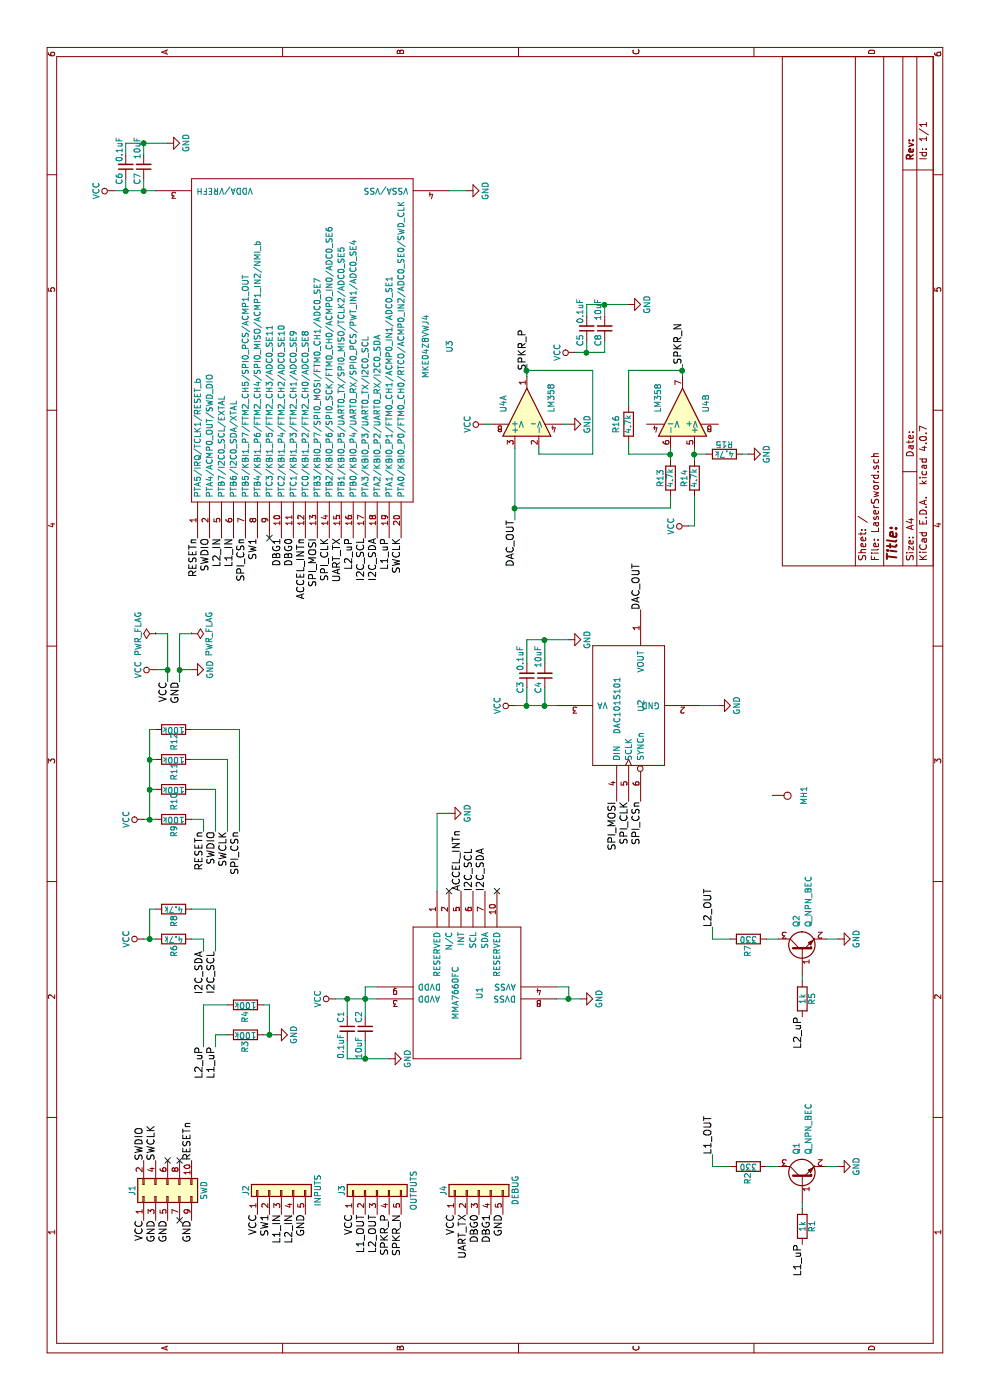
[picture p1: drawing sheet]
EESchema Schematic File Version 2
LIBS:power
LIBS:device
LIBS:switches
LIBS:relays
LIBS:motors
LIBS:transistors
LIBS:conn
LIBS:linear
LIBS:regul
LIBS:74xx
LIBS:cmos4000
LIBS:adc-dac
LIBS:memory
LIBS:xilinx
LIBS:microcontrollers
LIBS:dsp
LIBS:microchip
LIBS:analog_switches
LIBS:motorola
LIBS:texas
LIBS:intel
LIBS:audio
LIBS:interface
LIBS:digital-audio
LIBS:philips
LIBS:display
LIBS:cypress
LIBS:siliconi
LIBS:opto
LIBS:atmel
LIBS:contrib
LIBS:valves
LIBS:MKE04Z8VWJ4
LIBS:DAC101S101
LIBS:MMA7660FC
LIBS:LaserSword-cache
EELAYER 25 0
EELAYER END
$Descr A4 11693 8268
encoding utf-8
Sheet 1 1
Title ""
Date ""
Rev ""
Comp ""
Comment1 ""
Comment2 ""
Comment3 ""
Comment4 ""
$EndDescr
$Comp
L MKE04Z8VWJ4 U3
U 1 1
P 8800 2450
F 0 "U3" H 8800 1150 50  0000 C CNN
F 1 "MKE04Z8VWJ4" H 8800 1350 50  0000 C CNN
F 2 "Housings_SOIC:SO-20_12.8x7.5mm_Pitch1.27mm" H 8800 1250 50  0001 C CNN
F 3 "MKE04P24M48SF0.pdf" H 8800 1250 50  0001 C CNN
F 4 "MKE04Z8VWJ4" H 8800 2450 60  0001 C CNN "MfrPart"
F 5 "MKE04Z8VWJ4-ND" H 8800 2450 60  0001 C CNN "digikey#"
	1    8800 2450
	1    0    0    -1  
$EndComp
$Comp
L DAC101S101 U2
U 1 1
P 5800 5250
F 0 "U2" H 5800 5150 50  0000 C CNN
F 1 "DAC101S101" H 5800 5350 50  0000 C CNN
F 2 "TO_SOT_Packages_SMD:SOT-23-6_Handsoldering" H 5800 5250 50  0001 C CNN
F 3 "dac101s101.pdf" H 5800 5250 50  0001 C CNN
F 4 "DAC101S101CIMK/NOPB" H 5800 5250 60  0001 C CNN "MfrPart"
F 5 "DAC101S101CIMK/NOPBCT-ND" H 5800 5250 60  0001 C CNN "digikey#"
	1    5800 5250
	1    0    0    -1  
$EndComp
$Comp
L R R2
U 1 1
P 1950 6250
F 0 "R2" H 2050 6250 50  0000 C CNN
F 1 "330" V 1950 6250 50  0000 C CNN
F 2 "Resistors_SMD:R_0603_HandSoldering" V 1880 6250 50  0001 C CNN
F 3 "" H 1950 6250 50  0001 C CNN
	1    1950 6250
	-1   0    0    1   
$EndComp
$Comp
L R R1
U 1 1
P 1450 6700
F 0 "R1" V 1530 6700 50  0000 C CNN
F 1 "1k" V 1450 6700 50  0000 C CNN
F 2 "Resistors_SMD:R_0603_HandSoldering" V 1380 6700 50  0001 C CNN
F 3 "" H 1450 6700 50  0001 C CNN
	1    1450 6700
	0    -1   1    0   
$EndComp
Text Label 2050 5950 0    60   ~ 0
L1_OUT
Text Label 1300 6700 2    60   ~ 0
L1_uP
$Comp
L R R7
U 1 1
P 3850 6250
F 0 "R7" H 3950 6250 50  0000 C CNN
F 1 "330" V 3850 6250 50  0000 C CNN
F 2 "Resistors_SMD:R_0603_HandSoldering" V 3780 6250 50  0001 C CNN
F 3 "" H 3850 6250 50  0001 C CNN
	1    3850 6250
	-1   0    0    1   
$EndComp
$Comp
L R R5
U 1 1
P 3350 6700
F 0 "R5" V 3430 6700 50  0000 C CNN
F 1 "1k" V 3350 6700 50  0000 C CNN
F 2 "Resistors_SMD:R_0603_HandSoldering" V 3280 6700 50  0001 C CNN
F 3 "" H 3350 6700 50  0001 C CNN
	1    3350 6700
	0    -1   1    0   
$EndComp
Text Label 3950 5950 0    60   ~ 0
L2_OUT
Text Label 3200 6700 2    60   ~ 0
L2_uP
Text Label 8600 4400 0    60   ~ 0
SPKR_P
$Comp
L MMA7660FC U1
U 1 1
P 3400 3900
F 0 "U1" H 3400 3800 50  0000 C CNN
F 1 "MMA7660FC" H 3400 4000 50  0000 C CNN
F 2 "dfn-10-3x3mm_pitch0:DFN-10_3x3mm_Pitch0.5mm" H 3400 3900 50  0001 C CNN
F 3 "MMA7660FC.pdf" H 3400 3900 50  0001 C CNN
F 4 "MMA7660FCT" H 3400 3900 60  0001 C CNN "MfrPart"
F 5 "MMA7660FCT-ND" H 3400 3900 60  0001 C CNN "digikey#"
	1    3400 3900
	-1   0    0    -1  
$EndComp
$Comp
L GND #PWR01
U 1 1
P 10500 1400
F 0 "#PWR01" H 10500 1150 50  0001 C CNN
F 1 "GND" H 10500 1250 50  0000 C CNN
F 2 "" H 10500 1400 50  0001 C CNN
F 3 "" H 10500 1400 50  0001 C CNN
	1    10500 1400
	1    0    0    -1  
$EndComp
$Comp
L C_Small C2
U 1 1
P 3100 3050
F 0 "C2" V 3150 3100 50  0000 L CNN
F 1 "10uF" V 3150 2800 50  0000 L CNN
F 2 "Capacitors_SMD:C_0603_HandSoldering" H 3100 3050 50  0001 C CNN
F 3 "" H 3100 3050 50  0001 C CNN
	1    3100 3050
	0    1    -1   0   
$EndComp
$Comp
L C_Small C1
U 1 1
P 3100 2900
F 0 "C1" V 3150 2950 50  0000 L CNN
F 1 "0.1uF" V 3150 2650 50  0000 L CNN
F 2 "Capacitors_SMD:C_0603_HandSoldering" H 3100 2900 50  0001 C CNN
F 3 "" H 3100 2900 50  0001 C CNN
	1    3100 2900
	0    1    -1   0   
$EndComp
$Comp
L VCC #PWR02
U 1 1
P 3350 2800
F 0 "#PWR02" H 3350 2650 50  0001 C CNN
F 1 "VCC" H 3350 2950 50  0000 C CNN
F 2 "" H 3350 2800 50  0001 C CNN
F 3 "" H 3350 2800 50  0001 C CNN
	1    3350 2800
	-1   0    0    -1  
$EndComp
$Comp
L GND #PWR03
U 1 1
P 2850 3250
F 0 "#PWR03" H 2850 3000 50  0001 C CNN
F 1 "GND" H 2850 3100 50  0000 C CNN
F 2 "" H 2850 3250 50  0001 C CNN
F 3 "" H 2850 3250 50  0001 C CNN
	1    2850 3250
	-1   0    0    -1  
$EndComp
$Comp
L C_Small C4
U 1 1
P 6050 4550
F 0 "C4" V 6100 4600 50  0000 L CNN
F 1 "10uF" V 6100 4300 50  0000 L CNN
F 2 "Capacitors_SMD:C_0603_HandSoldering" H 6050 4550 50  0001 C CNN
F 3 "" H 6050 4550 50  0001 C CNN
	1    6050 4550
	0    -1   -1   0   
$EndComp
$Comp
L C_Small C3
U 1 1
P 6050 4400
F 0 "C3" V 6100 4450 50  0000 L CNN
F 1 "0.1uF" V 6100 4150 50  0000 L CNN
F 2 "Capacitors_SMD:C_0603_HandSoldering" H 6050 4400 50  0001 C CNN
F 3 "" H 6050 4400 50  0001 C CNN
	1    6050 4400
	0    -1   -1   0   
$EndComp
$Comp
L VCC #PWR04
U 1 1
P 5800 4300
F 0 "#PWR04" H 5800 4150 50  0001 C CNN
F 1 "VCC" H 5800 4450 50  0000 C CNN
F 2 "" H 5800 4300 50  0001 C CNN
F 3 "" H 5800 4300 50  0001 C CNN
	1    5800 4300
	1    0    0    -1  
$EndComp
$Comp
L GND #PWR05
U 1 1
P 3350 4850
F 0 "#PWR05" H 3350 4600 50  0001 C CNN
F 1 "GND" H 3350 4700 50  0000 C CNN
F 2 "" H 3350 4850 50  0001 C CNN
F 3 "" H 3350 4850 50  0001 C CNN
	1    3350 4850
	-1   0    0    -1  
$EndComp
$Comp
L GND #PWR06
U 1 1
P 6350 4750
F 0 "#PWR06" H 6350 4500 50  0001 C CNN
F 1 "GND" H 6350 4600 50  0000 C CNN
F 2 "" H 6350 4750 50  0001 C CNN
F 3 "" H 6350 4750 50  0001 C CNN
	1    6350 4750
	1    0    0    -1  
$EndComp
$Comp
L GND #PWR07
U 1 1
P 10100 3900
F 0 "#PWR07" H 10100 3650 50  0001 C CNN
F 1 "GND" H 10100 3750 50  0000 C CNN
F 2 "" H 10100 3900 50  0001 C CNN
F 3 "" H 10100 3900 50  0001 C CNN
	1    10100 3900
	1    0    0    -1  
$EndComp
$Comp
L GND #PWR08
U 1 1
P 5800 6000
F 0 "#PWR08" H 5800 5750 50  0001 C CNN
F 1 "GND" H 5800 5850 50  0000 C CNN
F 2 "" H 5800 6000 50  0001 C CNN
F 3 "" H 5800 6000 50  0001 C CNN
	1    5800 6000
	1    0    0    -1  
$EndComp
Text Label 5000 5350 2    60   ~ 0
SPI_CSn
Text Label 5000 5250 2    60   ~ 0
SPI_CLK
Text Label 5000 5150 2    60   ~ 0
SPI_MOSI
Text Label 4250 3950 0    60   ~ 0
I2C_SCL
Text Label 4250 4050 0    60   ~ 0
I2C_SDA
Text Label 4250 3850 0    60   ~ 0
ACCEL_INTn
NoConn ~ 4250 3750
NoConn ~ 4250 4150
$Comp
L Conn_02x05_Odd_Even J1
U 1 1
P 1700 1400
F 0 "J1" H 1750 1700 50  0000 C CNN
F 1 "SWD" H 1750 1100 50  0000 C CNN
F 2 "Pin_Headers:Pin_Header_Straight_2x05_Pitch1.27mm" H 1700 1400 50  0001 C CNN
F 3 "" H 1700 1400 50  0001 C CNN
F 4 "SAM9430-ND" H 1700 1400 60  0001 C CNN "digikey#"
	1    1700 1400
	1    0    0    -1  
$EndComp
$Comp
L Conn_01x05 J2
U 1 1
P 1750 2350
F 0 "J2" H 1750 2650 50  0000 C CNN
F 1 "INPUTS" H 1750 2050 50  0000 C CNN
F 2 "Pin_Headers:Pin_Header_Straight_1x05_Pitch1.00mm" H 1750 2350 50  0001 C CNN
F 3 "" H 1750 2350 50  0001 C CNN
F 4 "SMH100-LPSE-Sxx-ST-BK" H 1750 2350 60  0001 C CNN "MfrPart"
F 5 "S9215-ND" H 1750 2350 60  0001 C CNN "digikey#"
	1    1750 2350
	1    0    0    -1  
$EndComp
Text Label 1550 2150 2    60   ~ 0
VCC
Text Label 1550 2550 2    60   ~ 0
GND
Text Label 1550 2250 2    60   ~ 0
SW1
Text Label 1550 2350 2    60   ~ 0
L1_IN
Text Label 1550 2450 2    60   ~ 0
L2_IN
Text Label 1500 1200 2    60   ~ 0
VCC
Text Label 1500 1300 2    60   ~ 0
GND
Text Label 1500 1400 2    60   ~ 0
GND
Text Label 1500 1600 2    60   ~ 0
GND
Text Label 2000 1200 0    60   ~ 0
SWDIO
Text Label 2000 1300 0    60   ~ 0
SWCLK
Text Label 2000 1600 0    60   ~ 0
RESETn
NoConn ~ 1500 1500
NoConn ~ 2000 1500
NoConn ~ 2000 1400
Text Label 7200 2750 2    60   ~ 0
SPI_CLK
Text Label 7200 2650 2    60   ~ 0
SPI_MOSI
Text Label 7200 2050 2    60   ~ 0
SPI_CSn
Text Label 7200 2150 2    60   ~ 0
SW1
Text Label 7200 1950 2    60   ~ 0
L1_IN
Text Label 7200 1850 2    60   ~ 0
L2_IN
Text Label 7200 3350 2    60   ~ 0
SWCLK
Text Label 7200 1750 2    60   ~ 0
SWDIO
Text Label 7200 1650 2    60   ~ 0
RESETn
Text Label 7200 2850 2    60   ~ 0
UART_TX
Text Label 7200 2950 2    60   ~ 0
L2_uP
Text Label 7200 3250 2    60   ~ 0
L1_uP
Text Label 7200 3150 2    60   ~ 0
I2C_SDA
Text Label 7200 3050 2    60   ~ 0
I2C_SCL
Text Label 7200 2550 2    60   ~ 0
ACCEL_INTn
$Comp
L Conn_01x05 J3
U 1 1
P 1750 3150
F 0 "J3" H 1750 3450 50  0000 C CNN
F 1 "OUTPUTS" H 1750 2850 50  0000 C CNN
F 2 "Pin_Headers:Pin_Header_Straight_1x05_Pitch1.00mm" H 1750 3150 50  0001 C CNN
F 3 "" H 1750 3150 50  0001 C CNN
F 4 "SMH100-LPSE-Sxx-ST-BK" H 1750 3150 60  0001 C CNN "MfrPart"
F 5 "S9215-ND" H 1750 3150 60  0001 C CNN "digikey#"
	1    1750 3150
	1    0    0    -1  
$EndComp
Text Label 1550 3050 2    60   ~ 0
L1_OUT
Text Label 1550 2950 2    60   ~ 0
VCC
Text Label 1550 3150 2    60   ~ 0
L2_OUT
Text Label 1550 3350 2    60   ~ 0
SPKR_N
$Comp
L VCC #PWR09
U 1 1
P 4850 1200
F 0 "#PWR09" H 4850 1050 50  0001 C CNN
F 1 "VCC" H 4850 1350 50  0000 C CNN
F 2 "" H 4850 1200 50  0001 C CNN
F 3 "" H 4850 1200 50  0001 C CNN
	1    4850 1200
	-1   0    0    -1  
$EndComp
Text Label 4750 1700 2    60   ~ 0
RESETn
$Comp
L R R9
U 1 1
P 4850 1450
F 0 "R9" H 4950 1450 50  0000 C CNN
F 1 "100k" V 4850 1450 50  0000 C CNN
F 2 "Resistors_SMD:R_0603_HandSoldering" V 4780 1450 50  0001 C CNN
F 3 "" H 4850 1450 50  0001 C CNN
	1    4850 1450
	-1   0    0    -1  
$EndComp
$Comp
L R R10
U 1 1
P 5100 1450
F 0 "R10" H 5200 1450 50  0000 C CNN
F 1 "100k" V 5100 1450 50  0000 C CNN
F 2 "Resistors_SMD:R_0603_HandSoldering" V 5030 1450 50  0001 C CNN
F 3 "" H 5100 1450 50  0001 C CNN
	1    5100 1450
	-1   0    0    -1  
$EndComp
$Comp
L R R11
U 1 1
P 5350 1450
F 0 "R11" H 5450 1450 50  0000 C CNN
F 1 "100k" V 5350 1450 50  0000 C CNN
F 2 "Resistors_SMD:R_0603_HandSoldering" V 5280 1450 50  0001 C CNN
F 3 "" H 5350 1450 50  0001 C CNN
	1    5350 1450
	-1   0    0    -1  
$EndComp
Text Label 4750 1800 2    60   ~ 0
SWDIO
Text Label 4750 1900 2    60   ~ 0
SWCLK
$Comp
L R R12
U 1 1
P 5600 1450
F 0 "R12" H 5700 1450 50  0000 C CNN
F 1 "100k" V 5600 1450 50  0000 C CNN
F 2 "Resistors_SMD:R_0603_HandSoldering" V 5530 1450 50  0001 C CNN
F 3 "" H 5600 1450 50  0001 C CNN
	1    5600 1450
	-1   0    0    -1  
$EndComp
Text Label 4750 2000 2    60   ~ 0
SPI_CSn
$Comp
L R R8
U 1 1
P 4100 1450
F 0 "R8" H 4200 1450 50  0000 C CNN
F 1 "4.7k" V 4100 1450 50  0000 C CNN
F 2 "Resistors_SMD:R_0603_HandSoldering" V 4030 1450 50  0001 C CNN
F 3 "" H 4100 1450 50  0001 C CNN
	1    4100 1450
	-1   0    0    -1  
$EndComp
$Comp
L R R6
U 1 1
P 3850 1450
F 0 "R6" H 3950 1450 50  0000 C CNN
F 1 "4.7k" V 3850 1450 50  0000 C CNN
F 2 "Resistors_SMD:R_0603_HandSoldering" V 3780 1450 50  0001 C CNN
F 3 "" H 3850 1450 50  0001 C CNN
	1    3850 1450
	-1   0    0    -1  
$EndComp
$Comp
L VCC #PWR010
U 1 1
P 3850 1200
F 0 "#PWR010" H 3850 1050 50  0001 C CNN
F 1 "VCC" H 3850 1350 50  0000 C CNN
F 2 "" H 3850 1200 50  0001 C CNN
F 3 "" H 3850 1200 50  0001 C CNN
	1    3850 1200
	-1   0    0    -1  
$EndComp
Text Label 3750 1700 2    60   ~ 0
I2C_SDA
Text Label 3750 1800 2    60   ~ 0
I2C_SCL
$Comp
L R R3
U 1 1
P 3050 2050
F 0 "R3" H 3150 2050 50  0000 C CNN
F 1 "100k" V 3050 2050 50  0000 C CNN
F 2 "Resistors_SMD:R_0603_HandSoldering" V 2980 2050 50  0001 C CNN
F 3 "" H 3050 2050 50  0001 C CNN
	1    3050 2050
	-1   0    0    1   
$EndComp
$Comp
L R R4
U 1 1
P 3300 2050
F 0 "R4" H 3400 2050 50  0000 C CNN
F 1 "100k" V 3300 2050 50  0000 C CNN
F 2 "Resistors_SMD:R_0603_HandSoldering" V 3230 2050 50  0001 C CNN
F 3 "" H 3300 2050 50  0001 C CNN
	1    3300 2050
	-1   0    0    1   
$EndComp
Text Label 2950 1800 2    60   ~ 0
L1_uP
Text Label 2950 1700 2    60   ~ 0
L2_uP
$Comp
L VCC #PWR011
U 1 1
P 6100 1300
F 0 "#PWR011" H 6100 1150 50  0001 C CNN
F 1 "VCC" H 6100 1450 50  0000 C CNN
F 2 "" H 6100 1300 50  0001 C CNN
F 3 "" H 6100 1300 50  0001 C CNN
	1    6100 1300
	-1   0    0    -1  
$EndComp
$Comp
L GND #PWR012
U 1 1
P 6100 1600
F 0 "#PWR012" H 6100 1350 50  0001 C CNN
F 1 "GND" H 6100 1450 50  0000 C CNN
F 2 "" H 6100 1600 50  0001 C CNN
F 3 "" H 6100 1600 50  0001 C CNN
	1    6100 1600
	-1   0    0    -1  
$EndComp
Text Label 6000 1400 2    60   ~ 0
VCC
Text Label 6000 1500 2    60   ~ 0
GND
Text Label 1550 3250 2    60   ~ 0
SPKR_P
$Comp
L PWR_FLAG #FLG013
U 1 1
P 6400 1300
F 0 "#FLG013" H 6400 1375 50  0001 C CNN
F 1 "PWR_FLAG" H 6400 1450 50  0000 C CNN
F 2 "" H 6400 1300 50  0001 C CNN
F 3 "" H 6400 1300 50  0001 C CNN
	1    6400 1300
	1    0    0    -1  
$EndComp
$Comp
L PWR_FLAG #FLG014
U 1 1
P 6400 1600
F 0 "#FLG014" H 6400 1675 50  0001 C CNN
F 1 "PWR_FLAG" H 6400 1750 50  0000 C CNN
F 2 "" H 6400 1600 50  0001 C CNN
F 3 "" H 6400 1600 50  0001 C CNN
	1    6400 1600
	-1   0    0    1   
$EndComp
Text Label 7200 2450 2    60   ~ 0
DBG0
Text Label 7200 2350 2    60   ~ 0
DBG1
$Comp
L Conn_01x05 J4
U 1 1
P 1750 4000
F 0 "J4" H 1750 4300 50  0000 C CNN
F 1 "DEBUG" H 1750 3700 50  0000 C CNN
F 2 "Pin_Headers:Pin_Header_Straight_1x05_Pitch1.00mm" H 1750 4000 50  0001 C CNN
F 3 "" H 1750 4000 50  0001 C CNN
F 4 "SMH100-LPSE-Sxx-ST-BK" H 1750 4000 60  0001 C CNN "MfrPart"
F 5 "S9215-ND" H 1750 4000 60  0001 C CNN "digikey#"
	1    1750 4000
	1    0    0    -1  
$EndComp
Text Label 1550 3800 2    60   ~ 0
VCC
Text Label 1550 4200 2    60   ~ 0
GND
NoConn ~ 7200 2250
Text Label 1550 3900 2    60   ~ 0
UART_TX
Text Label 1550 4100 2    60   ~ 0
DBG1
Text Label 1550 4000 2    60   ~ 0
DBG0
$Comp
L GND #PWR015
U 1 1
P 4900 3750
F 0 "#PWR015" H 4900 3500 50  0001 C CNN
F 1 "GND" H 4900 3600 50  0000 C CNN
F 2 "" H 4900 3750 50  0001 C CNN
F 3 "" H 4900 3750 50  0001 C CNN
	1    4900 3750
	-1   0    0    -1  
$EndComp
$Comp
L GND #PWR016
U 1 1
P 1950 7000
F 0 "#PWR016" H 1950 6750 50  0001 C CNN
F 1 "GND" H 1950 6850 50  0000 C CNN
F 2 "" H 1950 7000 50  0001 C CNN
F 3 "" H 1950 7000 50  0001 C CNN
	1    1950 7000
	-1   0    0    -1  
$EndComp
$Comp
L GND #PWR017
U 1 1
P 3850 7000
F 0 "#PWR017" H 3850 6750 50  0001 C CNN
F 1 "GND" H 3850 6850 50  0000 C CNN
F 2 "" H 3850 7000 50  0001 C CNN
F 3 "" H 3850 7000 50  0001 C CNN
	1    3850 7000
	-1   0    0    -1  
$EndComp
$Comp
L Q_NPN_BEC Q2
U 1 1
P 3750 6700
F 0 "Q2" H 3950 6750 50  0000 L CNN
F 1 "Q_NPN_BEC" H 3950 6650 50  0000 L CNN
F 2 "TO_SOT_Packages_SMD:SOT-23" H 3950 6800 50  0001 C CNN
F 3 "MMBT3904(SOT-23).pdf" H 3750 6700 50  0001 C CNN
F 4 "MMBT3904TPMSCT-ND" H 3750 6700 60  0001 C CNN "digikey#"
F 5 "MMBT3904TPMSCT" H 3750 6700 60  0001 C CNN "MfrPart"
	1    3750 6700
	1    0    0    -1  
$EndComp
$Comp
L Q_NPN_BEC Q1
U 1 1
P 1850 6700
F 0 "Q1" H 2050 6750 50  0000 L CNN
F 1 "Q_NPN_BEC" H 2050 6650 50  0000 L CNN
F 2 "TO_SOT_Packages_SMD:SOT-23" H 2050 6800 50  0001 C CNN
F 3 "MMBT3904(SOT-23).pdf" H 1850 6700 50  0001 C CNN
F 4 "MMBT3904TPMSCT-ND" H 1850 6700 60  0001 C CNN "digikey#"
F 5 "MMBT3904TPMSCT" H 1850 6700 60  0001 C CNN "MfrPart"
	1    1850 6700
	1    0    0    -1  
$EndComp
$Comp
L GND #PWR018
U 1 1
P 3050 2300
F 0 "#PWR018" H 3050 2050 50  0001 C CNN
F 1 "GND" H 3050 2150 50  0000 C CNN
F 2 "" H 3050 2300 50  0001 C CNN
F 3 "" H 3050 2300 50  0001 C CNN
	1    3050 2300
	-1   0    0    -1  
$EndComp
$Comp
L LM358 U4
U 1 1
P 8250 4400
F 0 "U4" H 8250 4600 50  0000 L CNN
F 1 "LM358" H 8250 4200 50  0000 L CNN
F 2 "Housings_SOIC:SOIC-8_3.9x4.9mm_Pitch1.27mm" H 8250 4400 50  0001 C CNN
F 3 "LMV358DR2G.pdf" H 8250 4400 50  0001 C CNN
F 4 "LMV358DR2G" H 8250 4400 60  0001 C CNN "MfrPart"
F 5 "LMV358DR2GOSCT-ND" H 8250 4400 60  0001 C CNN "digikey#"
	1    8250 4400
	1    0    0    -1  
$EndComp
$Comp
L LM358 U4
U 2 1
P 8250 5700
F 0 "U4" H 8250 5900 50  0000 L CNN
F 1 "LM358" H 8250 5500 50  0000 L CNN
F 2 "Housings_SOIC:SOIC-8_3.9x4.9mm_Pitch1.27mm" H 8250 5700 50  0001 C CNN
F 3 "" H 8250 5700 50  0001 C CNN
	2    8250 5700
	1    0    0    1   
$EndComp
Text Label 8650 5700 0    60   ~ 0
SPKR_N
$Comp
L R R16
U 1 1
P 8150 5250
F 0 "R16" V 8250 5250 50  0000 C CNN
F 1 "4.7k" V 8150 5250 50  0000 C CNN
F 2 "Resistors_SMD:R_0603_HandSoldering" V 8080 5250 50  0001 C CNN
F 3 "" H 8150 5250 50  0001 C CNN
	1    8150 5250
	0    1    -1   0   
$EndComp
$Comp
L R R14
U 1 1
P 7700 5800
F 0 "R14" V 7780 5800 50  0000 C CNN
F 1 "4.7k" V 7700 5800 50  0000 C CNN
F 2 "Resistors_SMD:R_0603_HandSoldering" V 7630 5800 50  0001 C CNN
F 3 "" H 7700 5800 50  0001 C CNN
	1    7700 5800
	0    1    -1   0   
$EndComp
$Comp
L R R13
U 1 1
P 7700 5600
F 0 "R13" V 7780 5600 50  0000 C CNN
F 1 "4.7k" V 7700 5600 50  0000 C CNN
F 2 "Resistors_SMD:R_0603_HandSoldering" V 7630 5600 50  0001 C CNN
F 3 "" H 7700 5600 50  0001 C CNN
	1    7700 5600
	0    1    -1   0   
$EndComp
$Comp
L VCC #PWR019
U 1 1
P 8150 4050
F 0 "#PWR019" H 8150 3900 50  0001 C CNN
F 1 "VCC" H 8150 4200 50  0000 C CNN
F 2 "" H 8150 4050 50  0001 C CNN
F 3 "" H 8150 4050 50  0001 C CNN
	1    8150 4050
	1    0    0    -1  
$EndComp
Wire Wire Line
	1650 6700 1600 6700
Wire Wire Line
	1950 6400 1950 6500
Wire Wire Line
	1950 6100 1950 5950
Wire Wire Line
	1950 5950 2050 5950
Wire Wire Line
	3550 6700 3500 6700
Wire Wire Line
	3850 6400 3850 6500
Wire Wire Line
	3850 6100 3850 5950
Wire Wire Line
	3850 5950 3950 5950
Wire Wire Line
	3350 2800 3350 3150
Wire Wire Line
	3200 2900 3350 2900
Connection ~ 3350 2900
Wire Wire Line
	3200 3050 3450 3050
Connection ~ 3350 3050
Wire Wire Line
	2850 2900 2850 3250
Wire Wire Line
	2850 2900 3000 2900
Wire Wire Line
	3000 3050 2850 3050
Connection ~ 2850 3050
Wire Wire Line
	3450 3050 3450 3150
Wire Wire Line
	5800 4300 5800 4650
Wire Wire Line
	5950 4400 5800 4400
Connection ~ 5800 4400
Connection ~ 5800 4550
Wire Wire Line
	6350 4400 6350 4750
Wire Wire Line
	6350 4400 6150 4400
Wire Wire Line
	6150 4550 6350 4550
Connection ~ 6350 4550
Wire Wire Line
	3450 4650 3450 4750
Wire Wire Line
	3450 4750 3350 4750
Wire Wire Line
	3350 4650 3350 4850
Wire Wire Line
	5800 4550 5950 4550
Connection ~ 3350 4750
Wire Wire Line
	10100 3900 10100 3750
Wire Wire Line
	5800 6000 5800 5850
Wire Wire Line
	4750 1700 4850 1700
Wire Wire Line
	4850 1700 4850 1600
Wire Wire Line
	4850 1200 4850 1300
Wire Wire Line
	5100 1300 5100 1250
Connection ~ 4850 1250
Wire Wire Line
	5350 1250 5350 1300
Connection ~ 5100 1250
Wire Wire Line
	5100 1600 5100 1800
Wire Wire Line
	5100 1800 4750 1800
Wire Wire Line
	5350 1600 5350 1900
Wire Wire Line
	5350 1900 4750 1900
Wire Wire Line
	5600 1250 5600 1300
Connection ~ 5350 1250
Wire Wire Line
	5600 1600 5600 2000
Wire Wire Line
	5600 2000 4750 2000
Wire Wire Line
	3850 1200 3850 1300
Wire Wire Line
	4100 1300 4100 1250
Wire Wire Line
	4100 1250 3850 1250
Connection ~ 3850 1250
Wire Wire Line
	3850 1600 3850 1700
Wire Wire Line
	3850 1700 3750 1700
Wire Wire Line
	4100 1600 4100 1800
Wire Wire Line
	4100 1800 3750 1800
Wire Wire Line
	4850 1250 5600 1250
Wire Wire Line
	2950 1800 3050 1800
Wire Wire Line
	3050 1800 3050 1900
Wire Wire Line
	3050 2200 3050 2300
Wire Wire Line
	3300 2200 3300 2250
Connection ~ 3050 2250
Wire Wire Line
	3300 1900 3300 1700
Wire Wire Line
	3300 1700 2950 1700
Wire Wire Line
	3300 2250 3050 2250
Wire Wire Line
	6100 1600 6100 1500
Wire Wire Line
	6000 1500 6400 1500
Wire Wire Line
	6000 1400 6400 1400
Wire Wire Line
	6100 1400 6100 1300
Wire Wire Line
	6400 1400 6400 1300
Connection ~ 6100 1400
Wire Wire Line
	6400 1500 6400 1600
Connection ~ 6100 1500
Wire Wire Line
	4250 3650 4900 3650
Wire Wire Line
	4900 3650 4900 3750
Wire Wire Line
	1950 7000 1950 6900
Wire Wire Line
	3850 7000 3850 6900
Wire Wire Line
	8150 4050 8150 4100
$Comp
L GND #PWR020
U 1 1
P 8150 4750
F 0 "#PWR020" H 8150 4500 50  0001 C CNN
F 1 "GND" H 8150 4600 50  0000 C CNN
F 2 "" H 8150 4750 50  0001 C CNN
F 3 "" H 8150 4750 50  0001 C CNN
	1    8150 4750
	1    0    0    -1  
$EndComp
Wire Wire Line
	8150 4750 8150 4700
Wire Wire Line
	7850 5800 7950 5800
Wire Wire Line
	7850 5600 7950 5600
Wire Wire Line
	8300 5250 8600 5250
Wire Wire Line
	8000 5250 7900 5250
Wire Wire Line
	7900 5250 7900 5600
Connection ~ 7900 5600
Wire Wire Line
	7900 4950 8600 4950
Text Label 7350 4300 2    60   ~ 0
DAC_OUT
$Comp
L VCC #PWR021
U 1 1
P 7300 5750
F 0 "#PWR021" H 7300 5600 50  0001 C CNN
F 1 "VCC" H 7300 5900 50  0000 C CNN
F 2 "" H 7300 5750 50  0001 C CNN
F 3 "" H 7300 5750 50  0001 C CNN
	1    7300 5750
	-1   0    0    -1  
$EndComp
Wire Wire Line
	7550 5800 7300 5800
Wire Wire Line
	7300 5800 7300 5750
$Comp
L R R15
U 1 1
P 7900 6050
F 0 "R15" V 7980 6050 50  0000 C CNN
F 1 "4.7k" V 7900 6050 50  0000 C CNN
F 2 "Resistors_SMD:R_0603_HandSoldering" V 7830 6050 50  0001 C CNN
F 3 "" H 7900 6050 50  0001 C CNN
	1    7900 6050
	1    0    0    1   
$EndComp
$Comp
L GND #PWR022
U 1 1
P 7900 6250
F 0 "#PWR022" H 7900 6000 50  0001 C CNN
F 1 "GND" H 7900 6100 50  0000 C CNN
F 2 "" H 7900 6250 50  0001 C CNN
F 3 "" H 7900 6250 50  0001 C CNN
	1    7900 6250
	1    0    0    -1  
$EndComp
Wire Wire Line
	7900 6250 7900 6200
Wire Wire Line
	7900 5900 7900 5800
Connection ~ 7900 5800
Wire Wire Line
	7450 5600 7550 5600
Wire Wire Line
	7450 4300 7450 5600
Wire Wire Line
	8550 5700 8650 5700
Wire Wire Line
	8600 5250 8600 5700
Connection ~ 8600 5700
Wire Wire Line
	8550 4400 8650 4400
Wire Wire Line
	8600 4950 8600 4400
Connection ~ 8600 4400
Wire Wire Line
	7950 4500 7900 4500
Wire Wire Line
	7900 4500 7900 4950
Text Label 6600 5350 0    60   ~ 0
DAC_OUT
Wire Wire Line
	7350 4300 7950 4300
Connection ~ 7450 4300
$Comp
L TEST_1P MH1
U 1 1
P 5050 6450
F 0 "MH1" H 5050 6720 50  0000 C CNN
F 1 "MH1" H 5050 6650 50  0001 C CNN
F 2 "MountingHole_2.2mm_M2" H 5250 6450 50  0001 C CNN
F 3 "" H 5250 6450 50  0001 C CNN
	1    5050 6450
	-1   0    0    1   
$EndComp
Connection ~ 10500 1200
Wire Wire Line
	10400 1200 10500 1200
Wire Wire Line
	10500 1050 10400 1050
Wire Wire Line
	10500 1050 10500 1400
Connection ~ 10100 1200
Wire Wire Line
	10200 1200 10100 1200
Connection ~ 10100 1050
Wire Wire Line
	10200 1050 10100 1050
Wire Wire Line
	10100 950  10100 1300
$Comp
L VCC #PWR023
U 1 1
P 10100 950
F 0 "#PWR023" H 10100 800 50  0001 C CNN
F 1 "VCC" H 10100 1100 50  0000 C CNN
F 2 "" H 10100 950 50  0001 C CNN
F 3 "" H 10100 950 50  0001 C CNN
	1    10100 950 
	1    0    0    -1  
$EndComp
$Comp
L C_Small C6
U 1 1
P 10300 1050
F 0 "C6" V 10350 1100 50  0000 L CNN
F 1 "0.1uF" V 10350 800 50  0000 L CNN
F 2 "Capacitors_SMD:C_0603_HandSoldering" H 10300 1050 50  0001 C CNN
F 3 "" H 10300 1050 50  0001 C CNN
	1    10300 1050
	0    -1   -1   0   
$EndComp
$Comp
L C_Small C7
U 1 1
P 10300 1200
F 0 "C7" V 10350 1250 50  0000 L CNN
F 1 "10uF" V 10350 950 50  0000 L CNN
F 2 "Capacitors_SMD:C_0603_HandSoldering" H 10300 1200 50  0001 C CNN
F 3 "" H 10300 1200 50  0001 C CNN
	1    10300 1200
	0    -1   -1   0   
$EndComp
Connection ~ 9150 5050
Wire Wire Line
	9050 5050 9150 5050
Wire Wire Line
	9150 4900 9050 4900
Wire Wire Line
	9150 4900 9150 5250
Wire Wire Line
	8850 5050 8750 5050
Connection ~ 8750 4900
Wire Wire Line
	8850 4900 8750 4900
$Comp
L VCC #PWR024
U 1 1
P 8750 4800
F 0 "#PWR024" H 8750 4650 50  0001 C CNN
F 1 "VCC" H 8750 4950 50  0000 C CNN
F 2 "" H 8750 4800 50  0001 C CNN
F 3 "" H 8750 4800 50  0001 C CNN
	1    8750 4800
	1    0    0    -1  
$EndComp
$Comp
L C_Small C5
U 1 1
P 8950 4900
F 0 "C5" V 9000 4950 50  0000 L CNN
F 1 "0.1uF" V 9000 4650 50  0000 L CNN
F 2 "Capacitors_SMD:C_0603_HandSoldering" H 8950 4900 50  0001 C CNN
F 3 "" H 8950 4900 50  0001 C CNN
	1    8950 4900
	0    -1   -1   0   
$EndComp
$Comp
L C_Small C8
U 1 1
P 8950 5050
F 0 "C8" V 9000 5100 50  0000 L CNN
F 1 "10uF" V 9000 4800 50  0000 L CNN
F 2 "Capacitors_SMD:C_0603_HandSoldering" H 8950 5050 50  0001 C CNN
F 3 "" H 8950 5050 50  0001 C CNN
	1    8950 5050
	0    -1   -1   0   
$EndComp
$Comp
L GND #PWR025
U 1 1
P 9150 5250
F 0 "#PWR025" H 9150 5000 50  0001 C CNN
F 1 "GND" H 9150 5100 50  0000 C CNN
F 2 "" H 9150 5250 50  0001 C CNN
F 3 "" H 9150 5250 50  0001 C CNN
	1    9150 5250
	1    0    0    -1  
$EndComp
Wire Wire Line
	8750 5050 8750 4800
$EndSCHEMATC
